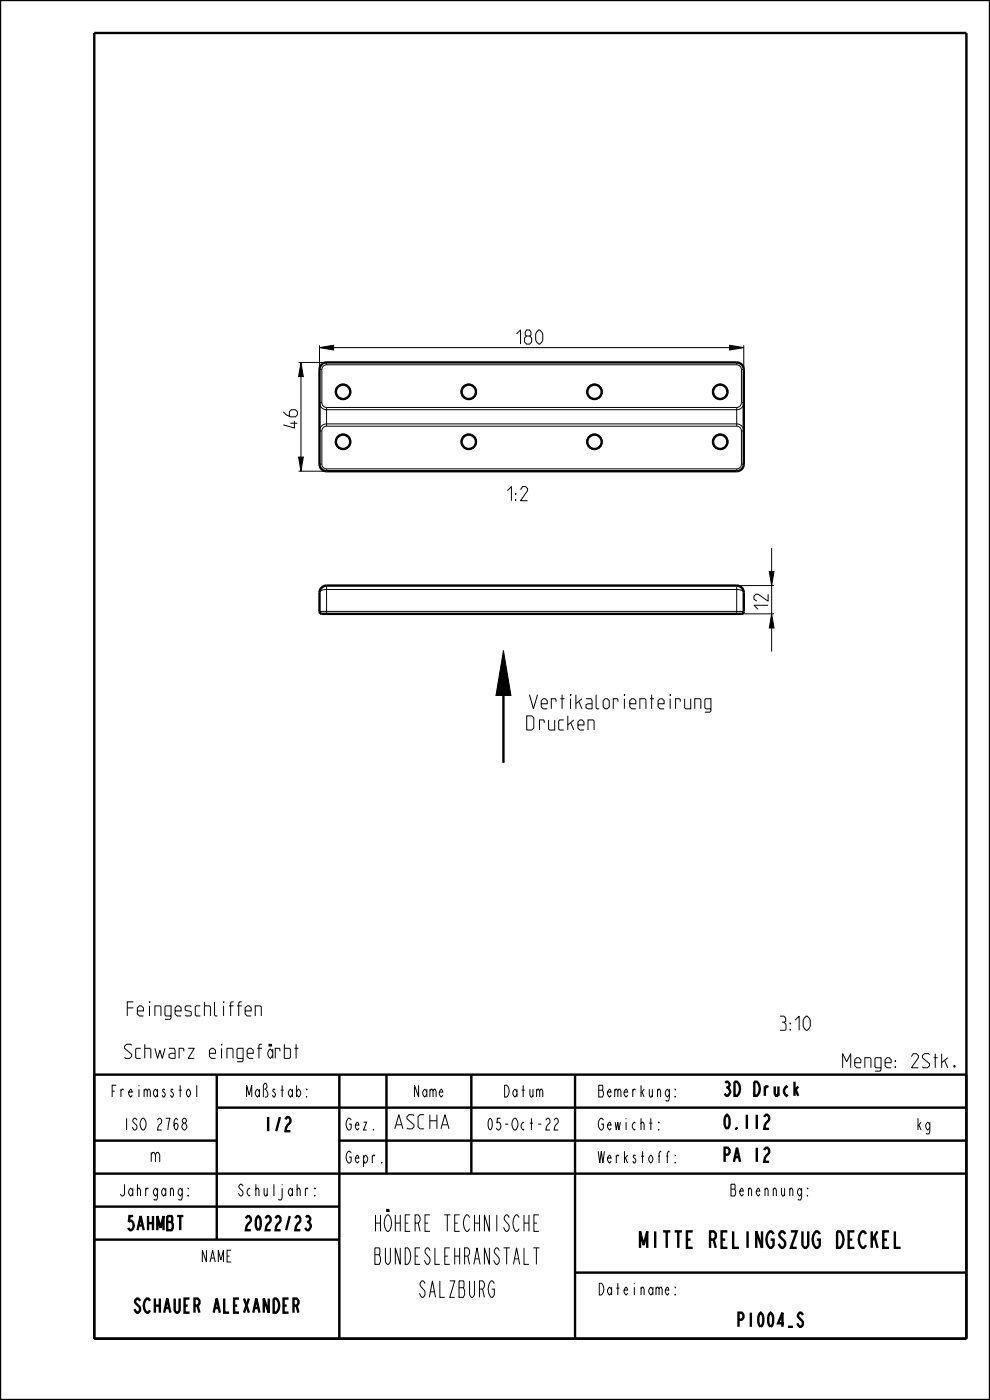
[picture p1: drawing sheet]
<svg xmlns="http://www.w3.org/2000/svg" width="210mm" height="297mm" viewBox="0 0 210 297" stroke-linecap="round" stroke-linejoin="round" font-family="sans-serif">
<path d="M63.8 76.9l.5 3h-1zM67.8 73.7l3-.5v1zM154.8 73.2l3 .5-3 .5zM63.3 97h1l-.5 3zM163.2 121.2h1l-.5 3zM163.7 130.2l.5 3h-1zM106.8 138l1.6 9.5h-3.2z" fill="#000"/>
<g fill="none" stroke="#000" stroke-width=".21">
<path d="M63.3 76.9h6M63.8 76.9l.5 3h-1zM63.8 79.9v17.1M67.8 73.7l3-.5v1zM67.8 73.2v6.2M70.8 73.7h84M154.8 73.2l3 .5-3 .5zM157.8 73.2v6.2M63.3 97h1l-.5 3zM63.3 100h6M163.7 116.2v5M106.8 138l1.6 9.5h-3.2z"/>
<path d="M156.3 130.2h7.9M156.3 124.2h7.9M163.2 121.2h1l-.5 3zM163.7 130.2l.5 3h-1zM163.7 124.2v6M163.7 133.2v5"/>
</g>
<g fill="none" stroke="#000" stroke-width=".51">
<path d="M0 0h210v297h-210zM20 7h185v277h-185zM106.8 147.5v14.3M20 228h185v56M46 235h159M46 228v35M72 228v56M82 228v21M100 228v21M122 228v56M20 242h26M20 249h185"/>
<path d="M20 256h52M72 242h133M20 263h52M122 270h83"/>
</g>
<!-- layer: A_RUNDUNGEN -->
<g fill="none" stroke="#000" stroke-width=".51">
<path d="M68.4 77.2l.9-.3h87.2a1.5 1.5 0 0 1 1.3 1.5v20.1l-.1 .5a1.5 1.5 0 0 1-1.4 1h-87.2a1.5 1.5 0 0 1-1.3-1.5v-20.1l.1-.6zM68.4 124.5l.9-.3h87a1.5 1.5 0 0 1 1.5 1.5v4l-.3 .5h-.2h-89h-.3l-.2-.5v-4v-.4z"/>
<circle cx="72.8" cy="93.7" r="1.53"/>
<circle cx="72.8" cy="83.1" r="1.53"/>
<circle cx="99.4" cy="93.7" r="1.53"/>
<circle cx="99.4" cy="83.1" r="1.53"/>
<circle cx="126.1" cy="93.7" r="1.53"/>
<circle cx="126.1" cy="83.1" r="1.53"/>
<circle cx="152.8" cy="83.1" r="1.53"/>
<circle cx="152.8" cy="93.7" r="1.53"/>
</g>
<g fill="none" stroke="#000" stroke-width=".21">
<path d="M67.8 78.4h.5M68.3 78.4v7M69.3 77.4l-.7 .3-.3 .7M69.3 76.9v.5M69.3 77.4h87M156.3 77.4l.7 .3 .3 .7M156.3 76.9v.5M157.3 78.4h.5M157.3 78.4v7M67.8 98.5h.5M68.3 85.4l.3 .7 .7 .3M68.3 91.4h-.5a1.5 1.5 0 0 1 1.5-1.5h87a1.5 1.5 0 0 1 1.5 1.5h-.5"/>
<path d="M68.3 85.4h-.5a1.5 1.5 0 0 0 1.5 1.5h87a1.5 1.5 0 0 0 1.5-1.5h-.5M68.3 91.4v7.1M68.3 98.5l.3 .7 .7 .3M69.3 90.4l-.7 .3-.3 .7M69.3 86.4v4M69.3 99.5v.5M69.3 99.5h87M69.3 90.4h87M69.3 86.4h87M156.3 90.4l.7 .3 .3 .7M156.3 86.4v4M156.3 99.5v.5"/>
<path d="M157.3 98.5l-.3 .7-.7 .3M157.3 85.4l-.3 .7-.7 .3M157.3 98.5h.5M157.3 91.4v7.1M67.8 125.7l.4-.4 1.1-.2h87l1 .2 .5 .4M67.8 129.7h90M69.3 124.2v6M156.3 124.2v6"/>
<circle cx="72.8" cy="83.1" r="1.63"/>
<circle cx="72.8" cy="93.7" r="1.63"/>
<circle cx="99.4" cy="83.1" r="1.63"/>
<circle cx="99.4" cy="93.7" r="1.63"/>
<circle cx="126.1" cy="83.1" r="1.63"/>
<circle cx="126.1" cy="93.7" r="1.63"/>
<circle cx="152.8" cy="83.1" r="1.63"/>
<circle cx="152.8" cy="93.7" r="1.63"/>
</g>
<g font-size="4.6">
<text x="77.1" y="261.2">HÖHERE TECHNISCHE</text>
<text x="77.1" y="268.2">BUNDESLEHRANSTALT</text>
<text x="132.1" y="264.7">MITTE RELINGSZUG DECKEL</text>
<text x="87.6" y="275.2">SALZBURG</text>
</g>
<g font-size="3.9">
<text x="109.6" y="73">180</text>
<text x="63.1" y="90.8" transform="rotate(-90 63.1 90.8)">46</text>
<text x="105.8" y="106.2">1:2</text>
<text x="162.9" y="129.3" transform="rotate(-90 162.9 129.3)">12</text>
<text x="111.7" y="150.4">Vertikalorienteirung</text>
<text x="111.7" y="154.9">Drucken</text>
<text x="26.4" y="215.5">Feingeschliffen</text>
<text x="163.4" y="218.6">3:10</text>
<text x="26.4" y="224.5">Schwarz eingefärbt</text>
<text x="178.2" y="226.5">Menge: 2Stk.</text>
<text x="153.2" y="232.5">3D Druck</text>
<text x="55.5" y="240">1/2</text>
<text x="83.2" y="239.5">ASCHA</text>
<text x="153.2" y="239.5">0.112</text>
<text x="31.6" y="246.5">m</text>
<text x="153.2" y="246.5">PA 12</text>
<text x="26" y="261">5AHMBT</text>
<text x="50.8" y="261">2022/23</text>
<text x="26.1" y="278.5">SCHAUER ALEXANDER</text>
<text x="155.3" y="281.5">P1004_S</text>
</g>
<g font-size="3.3">
<text x="22.3" y="232.7">Freimasstol</text>
<text x="51.2" y="232.7">Maßstab:</text>
<text x="87.1" y="232.7">Name</text>
<text x="106.1" y="232.7">Datum</text>
<text x="127.1" y="232.7">Bemerkung:</text>
<text x="25.2" y="239.7">ISO 2768</text>
<text x="73.2" y="239.7">Gez.</text>
<text x="102.2" y="239.7">05-Oct-22</text>
<text x="127.1" y="239.7">Gewicht:</text>
<text x="194.2" y="239.7">kg</text>
<text x="73.2" y="246.7">Gepr.</text>
<text x="127.1" y="246.7">Werkstoff:</text>
<text x="24.2" y="253.7">Jahrgang:</text>
<text x="49.2" y="253.7">Schuljahr:</text>
<text x="153.7" y="253.7">Benennung:</text>
<text x="42.1" y="267.7">NAME</text>
<text x="127.1" y="274.7">Dateiname:</text>
</g>
</svg>
